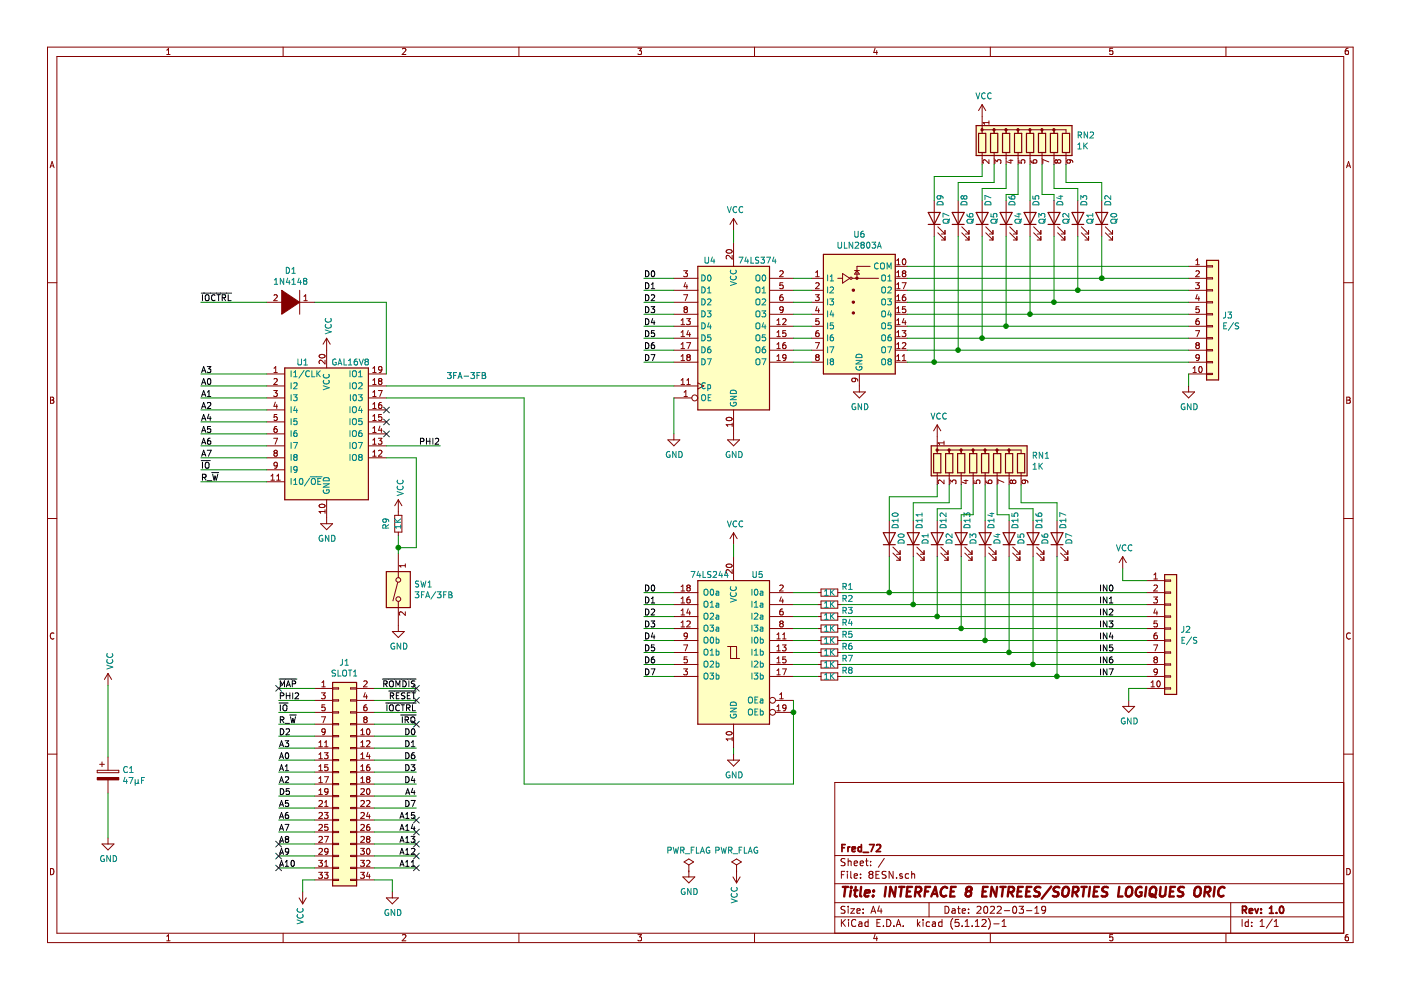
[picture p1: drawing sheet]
EESchema Schematic File Version 4
EELAYER 30 0
EELAYER END
$Descr A4 11693 8268
encoding utf-8
Sheet 1 1
Title "INTERFACE 8 ENTREES/SORTIES LOGIQUES ORIC"
Date "2022-03-19"
Rev "1.0"
Comp "Fred_72"
Comment1 ""
Comment2 ""
Comment3 ""
Comment4 ""
$EndDescr
$Comp
L Device:CP C1
U 1 1
P 900 6475
F 0 "C1" H 1018 6521 50  0000 L CNN
F 1 "47µF" H 1018 6430 50  0000 L CNN
F 2 "Capacitor_THT:CP_Radial_D5.0mm_P2.00mm" H 938 6325 50  0001 C CNN
F 3 "~" H 900 6475 50  0001 C CNN
	1    900  6475
	1    0    0    -1  
$EndComp
Wire Wire Line
	2225 3325 1675 3325
Wire Wire Line
	2225 3125 1675 3125
Wire Wire Line
	2225 3225 1675 3225
Wire Wire Line
	2225 3425 1675 3425
Wire Wire Line
	2225 3525 1675 3525
Text Label 1675 3125 0    50   ~ 0
A3
Text Label 1675 3325 0    50   ~ 0
A1
Text Label 1675 3525 0    50   ~ 0
A4
Text Label 1675 3825 0    50   ~ 0
A7
Text Label 1675 3725 0    50   ~ 0
A6
Text Label 1675 3625 0    50   ~ 0
A5
Text Label 5375 2325 0    50   ~ 0
D0
Text Label 5375 2425 0    50   ~ 0
D1
Text Label 5375 2525 0    50   ~ 0
D2
Text Label 5375 2625 0    50   ~ 0
D3
Text Label 5375 2725 0    50   ~ 0
D4
Text Label 5375 2825 0    50   ~ 0
D5
Text Label 5375 2925 0    50   ~ 0
D6
Text Label 5375 3025 0    50   ~ 0
D7
$Comp
L power:GND #PWR05
U 1 1
P 6125 3625
F 0 "#PWR05" H 6125 3375 50  0001 C CNN
F 1 "GND" H 6130 3452 50  0000 C CNN
F 2 "" H 6125 3625 50  0001 C CNN
F 3 "" H 6125 3625 50  0001 C CNN
	1    6125 3625
	1    0    0    -1  
$EndComp
Text Notes 3725 3175 0    50   ~ 0
3FA-3FB
$Comp
L power:PWR_FLAG #FLG01
U 1 1
P 5750 7275
F 0 "#FLG01" H 5750 7350 50  0001 C CNN
F 1 "PWR_FLAG" H 5750 7448 50  0000 C CNN
F 2 "" H 5750 7275 50  0001 C CNN
F 3 "~" H 5750 7275 50  0001 C CNN
	1    5750 7275
	1    0    0    -1  
$EndComp
$Comp
L power:PWR_FLAG #FLG02
U 1 1
P 6150 7275
F 0 "#FLG02" H 6150 7350 50  0001 C CNN
F 1 "PWR_FLAG" H 6150 7448 50  0000 C CNN
F 2 "" H 6150 7275 50  0001 C CNN
F 3 "~" H 6150 7275 50  0001 C CNN
	1    6150 7275
	1    0    0    -1  
$EndComp
$Comp
L power:GND #PWR016
U 1 1
P 5750 7275
F 0 "#PWR016" H 5750 7025 50  0001 C CNN
F 1 "GND" H 5755 7102 50  0000 C CNN
F 2 "" H 5750 7275 50  0001 C CNN
F 3 "" H 5750 7275 50  0001 C CNN
	1    5750 7275
	1    0    0    -1  
$EndComp
$Comp
L power:VCC #PWR021
U 1 1
P 6150 7275
F 0 "#PWR021" H 6150 7125 50  0001 C CNN
F 1 "VCC" V 6165 7402 50  0000 L CNN
F 2 "" H 6150 7275 50  0001 C CNN
F 3 "" H 6150 7275 50  0001 C CNN
	1    6150 7275
	-1   0    0    1   
$EndComp
$Comp
L power:VCC #PWR01
U 1 1
P 900 5725
F 0 "#PWR01" H 900 5575 50  0001 C CNN
F 1 "VCC" V 915 5852 50  0000 L CNN
F 2 "" H 900 5725 50  0001 C CNN
F 3 "" H 900 5725 50  0001 C CNN
	1    900  5725
	1    0    0    -1  
$EndComp
$Comp
L power:GND #PWR02
U 1 1
P 900 7000
F 0 "#PWR02" H 900 6750 50  0001 C CNN
F 1 "GND" H 905 6827 50  0000 C CNN
F 2 "" H 900 7000 50  0001 C CNN
F 3 "" H 900 7000 50  0001 C CNN
	1    900  7000
	1    0    0    -1  
$EndComp
Text Label 3475 5750 2    50   ~ 0
~ROMDIS
Text Label 3475 5950 2    50   ~ 0
~IOCTRL
Text Label 3475 5850 2    50   ~ 0
~RESET
Text Label 3475 6050 2    50   ~ 0
~IRQ
Text Label 3475 6150 2    50   ~ 0
D0
Text Label 3475 6250 2    50   ~ 0
D1
Text Label 2325 6150 0    50   ~ 0
D2
Text Label 3475 6450 2    50   ~ 0
D3
Text Label 3475 6550 2    50   ~ 0
D4
Text Label 2325 6650 0    50   ~ 0
D5
Text Label 3475 6350 2    50   ~ 0
D6
Text Label 3475 6750 2    50   ~ 0
D7
Text Label 2325 6350 0    50   ~ 0
A0
Text Label 2325 6450 0    50   ~ 0
A1
Text Label 2325 6550 0    50   ~ 0
A2
Text Label 2325 6250 0    50   ~ 0
A3
Text Label 3475 6650 2    50   ~ 0
A4
Text Label 2325 6750 0    50   ~ 0
A5
Text Label 2325 6850 0    50   ~ 0
A6
Text Label 2325 6950 0    50   ~ 0
A7
Text Label 2325 7050 0    50   ~ 0
A8
Text Label 2325 7150 0    50   ~ 0
A9
Text Label 2325 7250 0    50   ~ 0
A10
Text Label 3475 7250 2    50   ~ 0
A11
Text Label 3475 7150 2    50   ~ 0
A12
Text Label 3475 7050 2    50   ~ 0
A13
Text Label 3475 6950 2    50   ~ 0
A14
Text Label 3475 6850 2    50   ~ 0
A15
$Comp
L power:GND #PWR06
U 1 1
P 3275 7450
F 0 "#PWR06" H 3275 7200 50  0001 C CNN
F 1 "GND" H 3280 7277 50  0000 C CNN
F 2 "" H 3275 7450 50  0001 C CNN
F 3 "" H 3275 7450 50  0001 C CNN
	1    3275 7450
	1    0    0    -1  
$EndComp
Wire Wire Line
	2625 7350 2525 7350
Wire Wire Line
	2525 7350 2525 7450
Wire Wire Line
	3125 7350 3275 7350
Wire Wire Line
	3275 7350 3275 7450
Wire Wire Line
	3125 5750 3475 5750
Wire Wire Line
	3125 5850 3475 5850
Wire Wire Line
	3125 5950 3475 5950
Wire Wire Line
	3125 6050 3475 6050
Wire Wire Line
	3125 6150 3475 6150
Wire Wire Line
	3125 6250 3475 6250
Wire Wire Line
	3125 6450 3475 6450
Wire Wire Line
	3125 6550 3475 6550
Wire Wire Line
	3125 6650 3475 6650
Wire Wire Line
	3125 6750 3475 6750
Wire Wire Line
	3125 6950 3475 6950
Wire Wire Line
	3125 7050 3475 7050
Wire Wire Line
	3125 7150 3475 7150
Wire Wire Line
	3125 7250 3475 7250
Text Label 2325 5750 0    50   ~ 0
~MAP
Text Label 2325 5850 0    50   ~ 0
PHI2
Text Label 2325 5950 0    50   ~ 0
~IO
Text Label 2325 6050 0    50   ~ 0
R_~W
Wire Wire Line
	2325 7050 2625 7050
Wire Wire Line
	2325 7150 2625 7150
Wire Wire Line
	2325 7250 2625 7250
Wire Wire Line
	2325 5750 2625 5750
Wire Wire Line
	2325 5850 2625 5850
Wire Wire Line
	2325 5950 2625 5950
Wire Wire Line
	2325 6050 2625 6050
Wire Wire Line
	2325 6150 2625 6150
Wire Wire Line
	2325 6250 2625 6250
Wire Wire Line
	2325 6450 2625 6450
Wire Wire Line
	2325 6550 2625 6550
Wire Wire Line
	2325 6650 2625 6650
Wire Wire Line
	2325 6750 2625 6750
Wire Wire Line
	2325 6950 2625 6950
$Comp
L Connector_Generic:Conn_02x17_Odd_Even J1
U 1 1
P 2825 6550
F 0 "J1" H 2875 7567 50  0000 C CNN
F 1 "SLOT1" H 2875 7476 50  0000 C CNN
F 2 "Connector_IDC:IDC-Header_2x17_P2.54mm_Horizontal" H 2825 6550 50  0001 C CNN
F 3 "~" H 2825 6550 50  0001 C CNN
	1    2825 6550
	1    0    0    -1  
$EndComp
Wire Wire Line
	3125 6850 3475 6850
Wire Wire Line
	2325 6850 2625 6850
Wire Wire Line
	2325 6350 2625 6350
Wire Wire Line
	3125 6350 3475 6350
Text Label 1675 4025 0    50   ~ 0
R_~W
Text Label 1675 3925 0    50   ~ 0
~IO
Wire Wire Line
	1675 3925 2225 3925
$Comp
L 8ESN-rescue:DIODE-pspice-8ESN_MX3-rescue D1
U 1 1
P 2425 2525
F 0 "D1" H 2425 2790 50  0000 C CNN
F 1 "1N4148" H 2425 2699 50  0000 C CNN
F 2 "Diode_THT:D_DO-35_SOD27_P7.62mm_Horizontal" H 2425 2525 50  0001 C CNN
F 3 "~" H 2425 2525 50  0001 C CNN
	1    2425 2525
	1    0    0    -1  
$EndComp
Wire Wire Line
	2225 2525 1675 2525
Text Label 1675 2525 0    50   ~ 0
~IOCTRL
$Comp
L power:VCC #PWR03
U 1 1
P 2525 7450
F 0 "#PWR03" H 2525 7300 50  0001 C CNN
F 1 "VCC" V 2540 7577 50  0000 L CNN
F 2 "" H 2525 7450 50  0001 C CNN
F 3 "" H 2525 7450 50  0001 C CNN
	1    2525 7450
	-1   0    0    1   
$EndComp
NoConn ~ 2325 5750
NoConn ~ 3475 5750
NoConn ~ 3475 5850
NoConn ~ 3475 6050
NoConn ~ 3475 6850
NoConn ~ 3475 6950
NoConn ~ 3475 7050
NoConn ~ 3475 7150
NoConn ~ 3475 7250
NoConn ~ 2325 7050
NoConn ~ 2325 7150
NoConn ~ 2325 7250
$Comp
L power:VCC #PWR04
U 1 1
P 6125 1925
F 0 "#PWR04" H 6125 1775 50  0001 C CNN
F 1 "VCC" H 6140 2098 50  0000 C CNN
F 2 "" H 6125 1925 50  0001 C CNN
F 3 "" H 6125 1925 50  0001 C CNN
	1    6125 1925
	1    0    0    -1  
$EndComp
Wire Wire Line
	6125 2025 6125 1925
Wire Wire Line
	2625 2525 3225 2525
Wire Wire Line
	1675 3725 2225 3725
Text Label 1675 3225 0    50   ~ 0
A0
Wire Wire Line
	2225 3825 1675 3825
Text Label 1675 3425 0    50   ~ 0
A2
Wire Wire Line
	2225 3625 1675 3625
$Comp
L Connector_Generic:Conn_01x10 J2
U 1 1
P 9775 5250
F 0 "J2" H 9855 5242 50  0000 L CNN
F 1 "E/S" H 9855 5151 50  0000 L CNN
F 2 "Connector_PinHeader_2.54mm:PinHeader_1x10_P2.54mm_Horizontal" H 9775 5250 50  0001 C CNN
F 3 "~" H 9775 5250 50  0001 C CNN
	1    9775 5250
	1    0    0    -1  
$EndComp
$Comp
L power:GND #PWR015
U 1 1
P 9425 5850
F 0 "#PWR015" H 9425 5600 50  0001 C CNN
F 1 "GND" H 9430 5677 50  0000 C CNN
F 2 "" H 9425 5850 50  0001 C CNN
F 3 "" H 9425 5850 50  0001 C CNN
	1    9425 5850
	1    0    0    -1  
$EndComp
$Comp
L power:VCC #PWR014
U 1 1
P 9375 4750
F 0 "#PWR014" H 9375 4600 50  0001 C CNN
F 1 "VCC" H 9390 4923 50  0000 C CNN
F 2 "" H 9375 4750 50  0001 C CNN
F 3 "" H 9375 4750 50  0001 C CNN
	1    9375 4750
	1    0    0    -1  
$EndComp
Wire Wire Line
	9575 4850 9375 4850
Wire Wire Line
	9375 4850 9375 4750
Wire Wire Line
	9425 5850 9425 5750
Wire Wire Line
	9425 5750 9575 5750
Text Label 9175 4950 0    50   ~ 0
IN0
Text Label 9175 5050 0    50   ~ 0
IN1
Text Label 9175 5150 0    50   ~ 0
IN2
Text Label 9175 5250 0    50   ~ 0
IN3
Text Label 9175 5350 0    50   ~ 0
IN4
Text Label 9175 5450 0    50   ~ 0
IN5
Text Label 9175 5550 0    50   ~ 0
IN6
Text Label 9175 5650 0    50   ~ 0
IN7
$Comp
L 74xx:74LS374 U4
U 1 1
P 6125 2825
F 0 "U4" H 5925 3475 50  0000 C CNN
F 1 "74LS374" H 6325 3475 50  0000 C CNN
F 2 "Package_DIP:DIP-20_W7.62mm_LongPads" H 6125 2825 50  0001 C CNN
F 3 "http://www.ti.com/lit/gpn/sn74LS374" H 6125 2825 50  0001 C CNN
	1    6125 2825
	1    0    0    -1  
$EndComp
$Comp
L 74xx:74LS244 U5
U 1 1
P 6125 5450
F 0 "U5" H 5925 6100 50  0000 C CNN
F 1 "74LS244" H 6325 6100 50  0000 C CNN
F 2 "Package_DIP:DIP-20_W7.62mm_LongPads" H 6125 5450 50  0001 C CNN
F 3 "http://www.ti.com/lit/ds/symlink/sn74ls244.pdf" H 6125 5450 50  0001 C CNN
	1    6125 5450
	-1   0    0    -1  
$EndComp
Wire Wire Line
	5375 2325 5625 2325
Wire Wire Line
	5375 2425 5625 2425
Wire Wire Line
	5375 2525 5625 2525
Wire Wire Line
	5375 2625 5625 2625
Wire Wire Line
	5375 2725 5625 2725
Wire Wire Line
	5375 2825 5625 2825
Wire Wire Line
	5375 2925 5625 2925
Wire Wire Line
	5375 3025 5625 3025
Text Label 5375 4950 0    50   ~ 0
D0
Text Label 5375 5050 0    50   ~ 0
D1
Text Label 5375 5150 0    50   ~ 0
D2
Text Label 5375 5250 0    50   ~ 0
D3
Text Label 5375 5350 0    50   ~ 0
D4
Text Label 5375 5450 0    50   ~ 0
D5
Text Label 5375 5550 0    50   ~ 0
D6
Text Label 5375 5650 0    50   ~ 0
D7
Wire Wire Line
	5375 4950 5625 4950
Wire Wire Line
	5375 5050 5625 5050
Wire Wire Line
	5375 5150 5625 5150
Wire Wire Line
	5375 5250 5625 5250
Wire Wire Line
	5375 5350 5625 5350
Wire Wire Line
	5375 5450 5625 5450
Wire Wire Line
	5375 5550 5625 5550
Wire Wire Line
	5375 5650 5625 5650
$Comp
L power:VCC #PWR07
U 1 1
P 6125 4550
F 0 "#PWR07" H 6125 4400 50  0001 C CNN
F 1 "VCC" H 6140 4723 50  0000 C CNN
F 2 "" H 6125 4550 50  0001 C CNN
F 3 "" H 6125 4550 50  0001 C CNN
	1    6125 4550
	1    0    0    -1  
$EndComp
$Comp
L power:GND #PWR08
U 1 1
P 6125 6300
F 0 "#PWR08" H 6125 6050 50  0001 C CNN
F 1 "GND" H 6130 6127 50  0000 C CNN
F 2 "" H 6125 6300 50  0001 C CNN
F 3 "" H 6125 6300 50  0001 C CNN
	1    6125 6300
	1    0    0    -1  
$EndComp
$Comp
L Transistor_Array:ULN2803A U6
U 1 1
P 7175 2525
F 0 "U6" H 7175 3092 50  0000 C CNN
F 1 "ULN2803A" H 7175 3001 50  0000 C CNN
F 2 "Package_DIP:DIP-18_W7.62mm_LongPads" H 7225 1875 50  0001 L CNN
F 3 "http://www.ti.com/lit/ds/symlink/uln2803a.pdf" H 7275 2325 50  0001 C CNN
	1    7175 2525
	1    0    0    -1  
$EndComp
$Comp
L Device:LED D2
U 1 1
P 9200 1825
F 0 "D2" H 9350 1775 50  0000 C CNN
F 1 "Q0" H 9200 1725 50  0000 C CNN
F 2 "LED_SMD:LED_0805_2012Metric" H 9200 1825 50  0001 C CNN
F 3 "~" H 9200 1825 50  0001 C CNN
	1    9200 1825
	0    -1   -1   0   
$EndComp
$Comp
L Device:LED D3
U 1 1
P 9000 1825
F 0 "D3" H 9150 1775 50  0000 C CNN
F 1 "Q1" H 9000 1725 50  0000 C CNN
F 2 "LED_SMD:LED_0805_2012Metric" H 9000 1825 50  0001 C CNN
F 3 "~" H 9000 1825 50  0001 C CNN
	1    9000 1825
	0    -1   -1   0   
$EndComp
$Comp
L Device:LED D4
U 1 1
P 8800 1825
F 0 "D4" H 8950 1775 50  0000 C CNN
F 1 "Q2" H 8800 1725 50  0000 C CNN
F 2 "LED_SMD:LED_0805_2012Metric" H 8800 1825 50  0001 C CNN
F 3 "~" H 8800 1825 50  0001 C CNN
	1    8800 1825
	0    -1   -1   0   
$EndComp
$Comp
L Device:LED D5
U 1 1
P 8600 1825
F 0 "D5" H 8750 1775 50  0000 C CNN
F 1 "Q3" H 8600 1725 50  0000 C CNN
F 2 "LED_SMD:LED_0805_2012Metric" H 8600 1825 50  0001 C CNN
F 3 "~" H 8600 1825 50  0001 C CNN
	1    8600 1825
	0    -1   -1   0   
$EndComp
$Comp
L Device:LED D6
U 1 1
P 8400 1825
F 0 "D6" H 8550 1775 50  0000 C CNN
F 1 "Q4" H 8400 1725 50  0000 C CNN
F 2 "LED_SMD:LED_0805_2012Metric" H 8400 1825 50  0001 C CNN
F 3 "~" H 8400 1825 50  0001 C CNN
	1    8400 1825
	0    -1   -1   0   
$EndComp
$Comp
L Device:LED D7
U 1 1
P 8200 1825
F 0 "D7" H 8350 1775 50  0000 C CNN
F 1 "Q5" H 8200 1725 50  0000 C CNN
F 2 "LED_SMD:LED_0805_2012Metric" H 8200 1825 50  0001 C CNN
F 3 "~" H 8200 1825 50  0001 C CNN
	1    8200 1825
	0    -1   -1   0   
$EndComp
$Comp
L Device:LED D8
U 1 1
P 8000 1825
F 0 "D8" H 8150 1775 50  0000 C CNN
F 1 "Q6" H 8000 1725 50  0000 C CNN
F 2 "LED_SMD:LED_0805_2012Metric" H 8000 1825 50  0001 C CNN
F 3 "~" H 8000 1825 50  0001 C CNN
	1    8000 1825
	0    -1   -1   0   
$EndComp
$Comp
L Device:LED D9
U 1 1
P 7800 1825
F 0 "D9" H 7950 1775 50  0000 C CNN
F 1 "Q7" H 7800 1725 50  0000 C CNN
F 2 "LED_SMD:LED_0805_2012Metric" H 7800 1825 50  0001 C CNN
F 3 "~" H 7800 1825 50  0001 C CNN
	1    7800 1825
	0    -1   -1   0   
$EndComp
$Comp
L Device:LED D10
U 1 1
P 7425 4500
F 0 "D10" H 7575 4450 50  0000 C CNN
F 1 "D0" H 7425 4400 50  0000 C CNN
F 2 "LED_SMD:LED_0805_2012Metric" H 7425 4500 50  0001 C CNN
F 3 "~" H 7425 4500 50  0001 C CNN
	1    7425 4500
	0    -1   -1   0   
$EndComp
$Comp
L Device:R_Network08 RN1
U 1 1
P 8225 3850
F 0 "RN1" H 8613 3896 50  0000 L CNN
F 1 "1K" H 8613 3805 50  0000 L CNN
F 2 "Resistor_THT:R_Array_SIP9" V 8700 3850 50  0001 C CNN
F 3 "http://www.vishay.com/docs/31509/csc.pdf" H 8225 3850 50  0001 C CNN
	1    8225 3850
	1    0    0    -1  
$EndComp
$Comp
L power:GND #PWR010
U 1 1
P 7175 3225
F 0 "#PWR010" H 7175 2975 50  0001 C CNN
F 1 "GND" H 7180 3052 50  0000 C CNN
F 2 "" H 7175 3225 50  0001 C CNN
F 3 "" H 7175 3225 50  0001 C CNN
	1    7175 3225
	1    0    0    -1  
$EndComp
$Comp
L Device:LED D11
U 1 1
P 7625 4500
F 0 "D11" H 7775 4450 50  0000 C CNN
F 1 "D1" H 7625 4400 50  0000 C CNN
F 2 "LED_SMD:LED_0805_2012Metric" H 7625 4500 50  0001 C CNN
F 3 "~" H 7625 4500 50  0001 C CNN
	1    7625 4500
	0    -1   -1   0   
$EndComp
$Comp
L Device:LED D12
U 1 1
P 7825 4500
F 0 "D12" H 7975 4450 50  0000 C CNN
F 1 "D2" H 7825 4400 50  0000 C CNN
F 2 "LED_SMD:LED_0805_2012Metric" H 7825 4500 50  0001 C CNN
F 3 "~" H 7825 4500 50  0001 C CNN
	1    7825 4500
	0    -1   -1   0   
$EndComp
$Comp
L Device:LED D13
U 1 1
P 8025 4500
F 0 "D13" H 8175 4450 50  0000 C CNN
F 1 "D3" H 8025 4400 50  0000 C CNN
F 2 "LED_SMD:LED_0805_2012Metric" H 8025 4500 50  0001 C CNN
F 3 "~" H 8025 4500 50  0001 C CNN
	1    8025 4500
	0    -1   -1   0   
$EndComp
$Comp
L Device:LED D14
U 1 1
P 8225 4500
F 0 "D14" H 8375 4450 50  0000 C CNN
F 1 "D4" H 8225 4400 50  0000 C CNN
F 2 "LED_SMD:LED_0805_2012Metric" H 8225 4500 50  0001 C CNN
F 3 "~" H 8225 4500 50  0001 C CNN
	1    8225 4500
	0    -1   -1   0   
$EndComp
$Comp
L Device:LED D15
U 1 1
P 8425 4500
F 0 "D15" H 8575 4450 50  0000 C CNN
F 1 "D5" H 8425 4400 50  0000 C CNN
F 2 "LED_SMD:LED_0805_2012Metric" H 8425 4500 50  0001 C CNN
F 3 "~" H 8425 4500 50  0001 C CNN
	1    8425 4500
	0    -1   -1   0   
$EndComp
$Comp
L Device:LED D16
U 1 1
P 8625 4500
F 0 "D16" H 8775 4450 50  0000 C CNN
F 1 "D6" H 8625 4400 50  0000 C CNN
F 2 "LED_SMD:LED_0805_2012Metric" H 8625 4500 50  0001 C CNN
F 3 "~" H 8625 4500 50  0001 C CNN
	1    8625 4500
	0    -1   -1   0   
$EndComp
$Comp
L Device:LED D17
U 1 1
P 8825 4500
F 0 "D17" H 8975 4450 50  0000 C CNN
F 1 "D7" H 8825 4400 50  0000 C CNN
F 2 "LED_SMD:LED_0805_2012Metric" H 8825 4500 50  0001 C CNN
F 3 "~" H 8825 4500 50  0001 C CNN
	1    8825 4500
	0    -1   -1   0   
$EndComp
Wire Wire Line
	8225 4050 8225 4350
Wire Wire Line
	8325 4050 8325 4300
Wire Wire Line
	8325 4300 8425 4300
Wire Wire Line
	8425 4300 8425 4350
Wire Wire Line
	8425 4050 8425 4250
Wire Wire Line
	8425 4250 8625 4250
Wire Wire Line
	8625 4250 8625 4350
Wire Wire Line
	8525 4050 8525 4200
Wire Wire Line
	8525 4200 8825 4200
Wire Wire Line
	8825 4200 8825 4350
Wire Wire Line
	8125 4050 8125 4300
Wire Wire Line
	8125 4300 8025 4300
Wire Wire Line
	8025 4300 8025 4350
Wire Wire Line
	8025 4050 8025 4250
Wire Wire Line
	8025 4250 7825 4250
Wire Wire Line
	7825 4250 7825 4350
Wire Wire Line
	7925 4050 7925 4200
Wire Wire Line
	7925 4200 7625 4200
Wire Wire Line
	7625 4200 7625 4350
Wire Wire Line
	7825 4050 7825 4150
Wire Wire Line
	7825 4150 7425 4150
Wire Wire Line
	7425 4150 7425 4350
$Comp
L power:VCC #PWR09
U 1 1
P 7825 3650
F 0 "#PWR09" H 7825 3500 50  0001 C CNN
F 1 "VCC" H 7840 3823 50  0000 C CNN
F 2 "" H 7825 3650 50  0001 C CNN
F 3 "" H 7825 3650 50  0001 C CNN
	1    7825 3650
	1    0    0    -1  
$EndComp
$Comp
L Device:R_Small R1
U 1 1
P 6925 4950
F 0 "R1" V 6875 5100 50  0000 C CNN
F 1 "1K" V 6925 4950 50  0000 C CNN
F 2 "Resistor_THT:R_Axial_DIN0204_L3.6mm_D1.6mm_P2.54mm_Vertical" H 6925 4950 50  0001 C CNN
F 3 "~" H 6925 4950 50  0001 C CNN
	1    6925 4950
	0    1    1    0   
$EndComp
$Comp
L Device:R_Small R2
U 1 1
P 6925 5050
F 0 "R2" V 6875 5200 50  0000 C CNN
F 1 "1K" V 6925 5050 50  0000 C CNN
F 2 "Resistor_THT:R_Axial_DIN0204_L3.6mm_D1.6mm_P2.54mm_Vertical" H 6925 5050 50  0001 C CNN
F 3 "~" H 6925 5050 50  0001 C CNN
	1    6925 5050
	0    1    1    0   
$EndComp
$Comp
L Device:R_Small R3
U 1 1
P 6925 5150
F 0 "R3" V 6875 5300 50  0000 C CNN
F 1 "1K" V 6925 5150 50  0000 C CNN
F 2 "Resistor_THT:R_Axial_DIN0204_L3.6mm_D1.6mm_P2.54mm_Vertical" H 6925 5150 50  0001 C CNN
F 3 "~" H 6925 5150 50  0001 C CNN
	1    6925 5150
	0    1    1    0   
$EndComp
$Comp
L Device:R_Small R4
U 1 1
P 6925 5250
F 0 "R4" V 6875 5400 50  0000 C CNN
F 1 "1K" V 6925 5250 50  0000 C CNN
F 2 "Resistor_THT:R_Axial_DIN0204_L3.6mm_D1.6mm_P2.54mm_Vertical" H 6925 5250 50  0001 C CNN
F 3 "~" H 6925 5250 50  0001 C CNN
	1    6925 5250
	0    1    1    0   
$EndComp
$Comp
L Device:R_Small R5
U 1 1
P 6925 5350
F 0 "R5" V 6875 5500 50  0000 C CNN
F 1 "1K" V 6925 5350 50  0000 C CNN
F 2 "Resistor_THT:R_Axial_DIN0204_L3.6mm_D1.6mm_P2.54mm_Vertical" H 6925 5350 50  0001 C CNN
F 3 "~" H 6925 5350 50  0001 C CNN
	1    6925 5350
	0    1    1    0   
$EndComp
$Comp
L Device:R_Small R6
U 1 1
P 6925 5450
F 0 "R6" V 6875 5600 50  0000 C CNN
F 1 "1K" V 6925 5450 50  0000 C CNN
F 2 "Resistor_THT:R_Axial_DIN0204_L3.6mm_D1.6mm_P2.54mm_Vertical" H 6925 5450 50  0001 C CNN
F 3 "~" H 6925 5450 50  0001 C CNN
	1    6925 5450
	0    1    1    0   
$EndComp
$Comp
L Device:R_Small R7
U 1 1
P 6925 5550
F 0 "R7" V 6875 5700 50  0000 C CNN
F 1 "1K" V 6925 5550 50  0000 C CNN
F 2 "Resistor_THT:R_Axial_DIN0204_L3.6mm_D1.6mm_P2.54mm_Vertical" H 6925 5550 50  0001 C CNN
F 3 "~" H 6925 5550 50  0001 C CNN
	1    6925 5550
	0    1    1    0   
$EndComp
$Comp
L Device:R_Small R8
U 1 1
P 6925 5650
F 0 "R8" V 6875 5800 50  0000 C CNN
F 1 "1K" V 6925 5650 50  0000 C CNN
F 2 "Resistor_THT:R_Axial_DIN0204_L3.6mm_D1.6mm_P2.54mm_Vertical" H 6925 5650 50  0001 C CNN
F 3 "~" H 6925 5650 50  0001 C CNN
	1    6925 5650
	0    1    1    0   
$EndComp
Wire Wire Line
	6625 4950 6825 4950
Wire Wire Line
	6825 5050 6625 5050
Wire Wire Line
	6825 5150 6625 5150
Wire Wire Line
	6825 5250 6625 5250
Wire Wire Line
	6825 5350 6625 5350
Wire Wire Line
	6825 5450 6625 5450
Wire Wire Line
	6825 5550 6625 5550
Wire Wire Line
	6825 5650 6625 5650
Wire Wire Line
	6625 5850 6625 5950
Wire Wire Line
	6125 4550 6125 4650
Wire Wire Line
	6125 6250 6125 6300
$Comp
L Connector_Generic:Conn_01x10 J3
U 1 1
P 10125 2625
F 0 "J3" H 10205 2617 50  0000 L CNN
F 1 "E/S" H 10205 2526 50  0000 L CNN
F 2 "Connector_PinHeader_2.54mm:PinHeader_1x10_P2.54mm_Horizontal" H 10125 2625 50  0001 C CNN
F 3 "~" H 10125 2625 50  0001 C CNN
	1    10125 2625
	1    0    0    -1  
$EndComp
Wire Wire Line
	7575 2225 9925 2225
Wire Wire Line
	7575 2325 9200 2325
Wire Wire Line
	7575 2425 9000 2425
Wire Wire Line
	7575 2525 8800 2525
Wire Wire Line
	7575 2625 8600 2625
Wire Wire Line
	7575 2725 8400 2725
Wire Wire Line
	7575 2825 8200 2825
Wire Wire Line
	7575 2925 8000 2925
Wire Wire Line
	7575 3025 7800 3025
$Comp
L power:GND #PWR011
U 1 1
P 9925 3225
F 0 "#PWR011" H 9925 2975 50  0001 C CNN
F 1 "GND" H 9930 3052 50  0000 C CNN
F 2 "" H 9925 3225 50  0001 C CNN
F 3 "" H 9925 3225 50  0001 C CNN
	1    9925 3225
	1    0    0    -1  
$EndComp
Wire Wire Line
	9925 3125 9925 3225
Wire Wire Line
	7025 4950 7425 4950
Wire Wire Line
	7025 5050 7625 5050
Wire Wire Line
	7025 5150 7825 5150
Wire Wire Line
	7025 5250 8025 5250
Wire Wire Line
	7025 5350 8225 5350
Wire Wire Line
	7025 5450 8425 5450
Wire Wire Line
	7025 5550 8625 5550
Wire Wire Line
	7025 5650 8825 5650
$Comp
L Logic_Programmable:GAL16V8 U1
U 1 1
P 2725 3625
F 0 "U1" H 2525 4225 50  0000 C CNN
F 1 "GAL16V8" H 2925 4225 50  0000 C CNN
F 2 "Package_DIP:DIP-20_W7.62mm_LongPads" H 2725 3625 50  0001 C CNN
F 3 "" H 2725 3625 50  0001 C CNN
	1    2725 3625
	1    0    0    -1  
$EndComp
Wire Wire Line
	1675 4025 2225 4025
Wire Wire Line
	3225 3125 3225 2525
Wire Wire Line
	3225 3325 4375 3325
Wire Wire Line
	6625 6550 6625 5950
Connection ~ 6625 5950
$Comp
L power:VCC #PWR0101
U 1 1
P 2725 2925
F 0 "#PWR0101" H 2725 2775 50  0001 C CNN
F 1 "VCC" V 2740 3052 50  0000 L CNN
F 2 "" H 2725 2925 50  0001 C CNN
F 3 "" H 2725 2925 50  0001 C CNN
	1    2725 2925
	1    0    0    -1  
$EndComp
$Comp
L power:GND #PWR0102
U 1 1
P 2725 4325
F 0 "#PWR0102" H 2725 4075 50  0001 C CNN
F 1 "GND" H 2730 4152 50  0000 C CNN
F 2 "" H 2725 4325 50  0001 C CNN
F 3 "" H 2725 4325 50  0001 C CNN
	1    2725 4325
	1    0    0    -1  
$EndComp
$Comp
L power:GND #PWR0103
U 1 1
P 5625 3625
F 0 "#PWR0103" H 5625 3375 50  0001 C CNN
F 1 "GND" H 5630 3452 50  0000 C CNN
F 2 "" H 5625 3625 50  0001 C CNN
F 3 "" H 5625 3625 50  0001 C CNN
	1    5625 3625
	1    0    0    -1  
$EndComp
Wire Wire Line
	5625 3325 5625 3625
Wire Wire Line
	7425 4650 7425 4950
Connection ~ 7425 4950
Wire Wire Line
	7425 4950 9575 4950
Wire Wire Line
	7625 4650 7625 5050
Connection ~ 7625 5050
Wire Wire Line
	7625 5050 9575 5050
Wire Wire Line
	7825 4650 7825 5150
Connection ~ 7825 5150
Wire Wire Line
	7825 5150 9575 5150
Wire Wire Line
	8025 4650 8025 5250
Connection ~ 8025 5250
Wire Wire Line
	8025 5250 9575 5250
Wire Wire Line
	8225 4650 8225 5350
Connection ~ 8225 5350
Wire Wire Line
	8225 5350 9575 5350
Wire Wire Line
	8425 4650 8425 5450
Connection ~ 8425 5450
Wire Wire Line
	8425 5450 9575 5450
Wire Wire Line
	8625 4650 8625 5550
Connection ~ 8625 5550
Wire Wire Line
	8625 5550 9575 5550
Wire Wire Line
	8825 4650 8825 5650
Connection ~ 8825 5650
Wire Wire Line
	8825 5650 9575 5650
$Comp
L 8ESN-rescue:SW_DIP_x01-Switch SW1
U 1 1
P 3325 4925
F 0 "SW1" V 3279 4795 50  0000 R CNN
F 1 "3FA/3FB" V 3370 4795 50  0000 R CNN
F 2 "Button_Switch_THT:SW_DIP_SPSTx01_Slide_6.7x4.1mm_W7.62mm_P2.54mm_LowProfile" H 3325 4925 50  0001 C CNN
F 3 "~" H 3325 4925 50  0001 C CNN
	1    3325 4925
	0    -1   1    0   
$EndComp
$Comp
L power:GND #PWR013
U 1 1
P 3325 5225
F 0 "#PWR013" H 3325 4975 50  0001 C CNN
F 1 "GND" H 3330 5052 50  0000 C CNN
F 2 "" H 3325 5225 50  0001 C CNN
F 3 "" H 3325 5225 50  0001 C CNN
	1    3325 5225
	1    0    0    -1  
$EndComp
$Comp
L Device:R_Small R9
U 1 1
P 3325 4375
F 0 "R9" V 3425 4375 50  0000 C CNN
F 1 "1K" V 3325 4375 50  0000 C CNN
F 2 "Resistor_THT:R_Axial_DIN0204_L3.6mm_D1.6mm_P7.62mm_Horizontal" H 3325 4375 50  0001 C CNN
F 3 "~" H 3325 4375 50  0001 C CNN
	1    3325 4375
	-1   0    0    1   
$EndComp
$Comp
L power:VCC #PWR012
U 1 1
P 3325 4275
F 0 "#PWR012" H 3325 4125 50  0001 C CNN
F 1 "VCC" V 3340 4402 50  0000 L CNN
F 2 "" H 3325 4275 50  0001 C CNN
F 3 "" H 3325 4275 50  0001 C CNN
	1    3325 4275
	1    0    0    -1  
$EndComp
Wire Wire Line
	3225 3825 3475 3825
Text Label 3675 3725 2    50   ~ 0
PHI2
Wire Wire Line
	3325 4475 3325 4575
Wire Wire Line
	3475 3825 3475 4575
Wire Wire Line
	3475 4575 3325 4575
Connection ~ 3325 4575
Wire Wire Line
	3325 4575 3325 4625
Wire Wire Line
	3225 3725 3675 3725
NoConn ~ 3225 3425
NoConn ~ 3225 3525
NoConn ~ 3225 3625
Wire Wire Line
	6625 2325 6775 2325
Wire Wire Line
	6625 2425 6775 2425
Wire Wire Line
	6625 2525 6775 2525
Wire Wire Line
	6625 2625 6775 2625
Wire Wire Line
	6625 2725 6775 2725
Wire Wire Line
	6625 2825 6775 2825
Wire Wire Line
	6625 2925 6775 2925
Wire Wire Line
	6625 3025 6775 3025
Wire Wire Line
	4375 3325 4375 6550
Wire Wire Line
	4375 6550 6625 6550
$Comp
L Device:R_Network08 RN2
U 1 1
P 8600 1175
F 0 "RN2" H 8988 1221 50  0000 L CNN
F 1 "1K" H 8988 1130 50  0000 L CNN
F 2 "Resistor_THT:R_Array_SIP9" V 9075 1175 50  0001 C CNN
F 3 "http://www.vishay.com/docs/31509/csc.pdf" H 8600 1175 50  0001 C CNN
	1    8600 1175
	1    0    0    -1  
$EndComp
Wire Wire Line
	3225 3225 5625 3225
Wire Wire Line
	9200 1975 9200 2325
Connection ~ 9200 2325
Wire Wire Line
	9200 2325 9925 2325
Wire Wire Line
	9000 1975 9000 2425
Connection ~ 9000 2425
Wire Wire Line
	9000 2425 9925 2425
Wire Wire Line
	8800 1975 8800 2525
Connection ~ 8800 2525
Wire Wire Line
	8800 2525 9925 2525
Wire Wire Line
	8600 1975 8600 2625
Connection ~ 8600 2625
Wire Wire Line
	8600 2625 9925 2625
Wire Wire Line
	8400 1975 8400 2725
Connection ~ 8400 2725
Wire Wire Line
	8400 2725 9925 2725
Wire Wire Line
	8200 1975 8200 2825
Connection ~ 8200 2825
Wire Wire Line
	8200 2825 9925 2825
Wire Wire Line
	8000 1975 8000 2925
Connection ~ 8000 2925
Wire Wire Line
	8000 2925 9925 2925
Wire Wire Line
	7800 1975 7800 3025
Connection ~ 7800 3025
Wire Wire Line
	7800 3025 9925 3025
Wire Wire Line
	8600 1375 8600 1675
Wire Wire Line
	8700 1375 8700 1625
Wire Wire Line
	8700 1625 8800 1625
Wire Wire Line
	8800 1625 8800 1675
Wire Wire Line
	8800 1375 8800 1575
Wire Wire Line
	8800 1575 9000 1575
Wire Wire Line
	9000 1575 9000 1675
Wire Wire Line
	8900 1375 8900 1525
Wire Wire Line
	8900 1525 9200 1525
Wire Wire Line
	9200 1525 9200 1675
Wire Wire Line
	8500 1375 8500 1625
Wire Wire Line
	8500 1625 8400 1625
Wire Wire Line
	8400 1625 8400 1675
Wire Wire Line
	8400 1375 8400 1575
Wire Wire Line
	8400 1575 8200 1575
Wire Wire Line
	8200 1575 8200 1675
Wire Wire Line
	8300 1375 8300 1525
Wire Wire Line
	8300 1525 8000 1525
Wire Wire Line
	8000 1525 8000 1675
Wire Wire Line
	8200 1375 8200 1475
Wire Wire Line
	8200 1475 7800 1475
Wire Wire Line
	7800 1475 7800 1675
$Comp
L power:VCC #PWR0104
U 1 1
P 8200 975
F 0 "#PWR0104" H 8200 825 50  0001 C CNN
F 1 "VCC" H 8215 1148 50  0000 C CNN
F 2 "" H 8200 975 50  0001 C CNN
F 3 "" H 8200 975 50  0001 C CNN
	1    8200 975 
	1    0    0    -1  
$EndComp
Wire Wire Line
	900  5725 900  6325
Wire Wire Line
	900  6625 900  7000
$EndSCHEMATC
